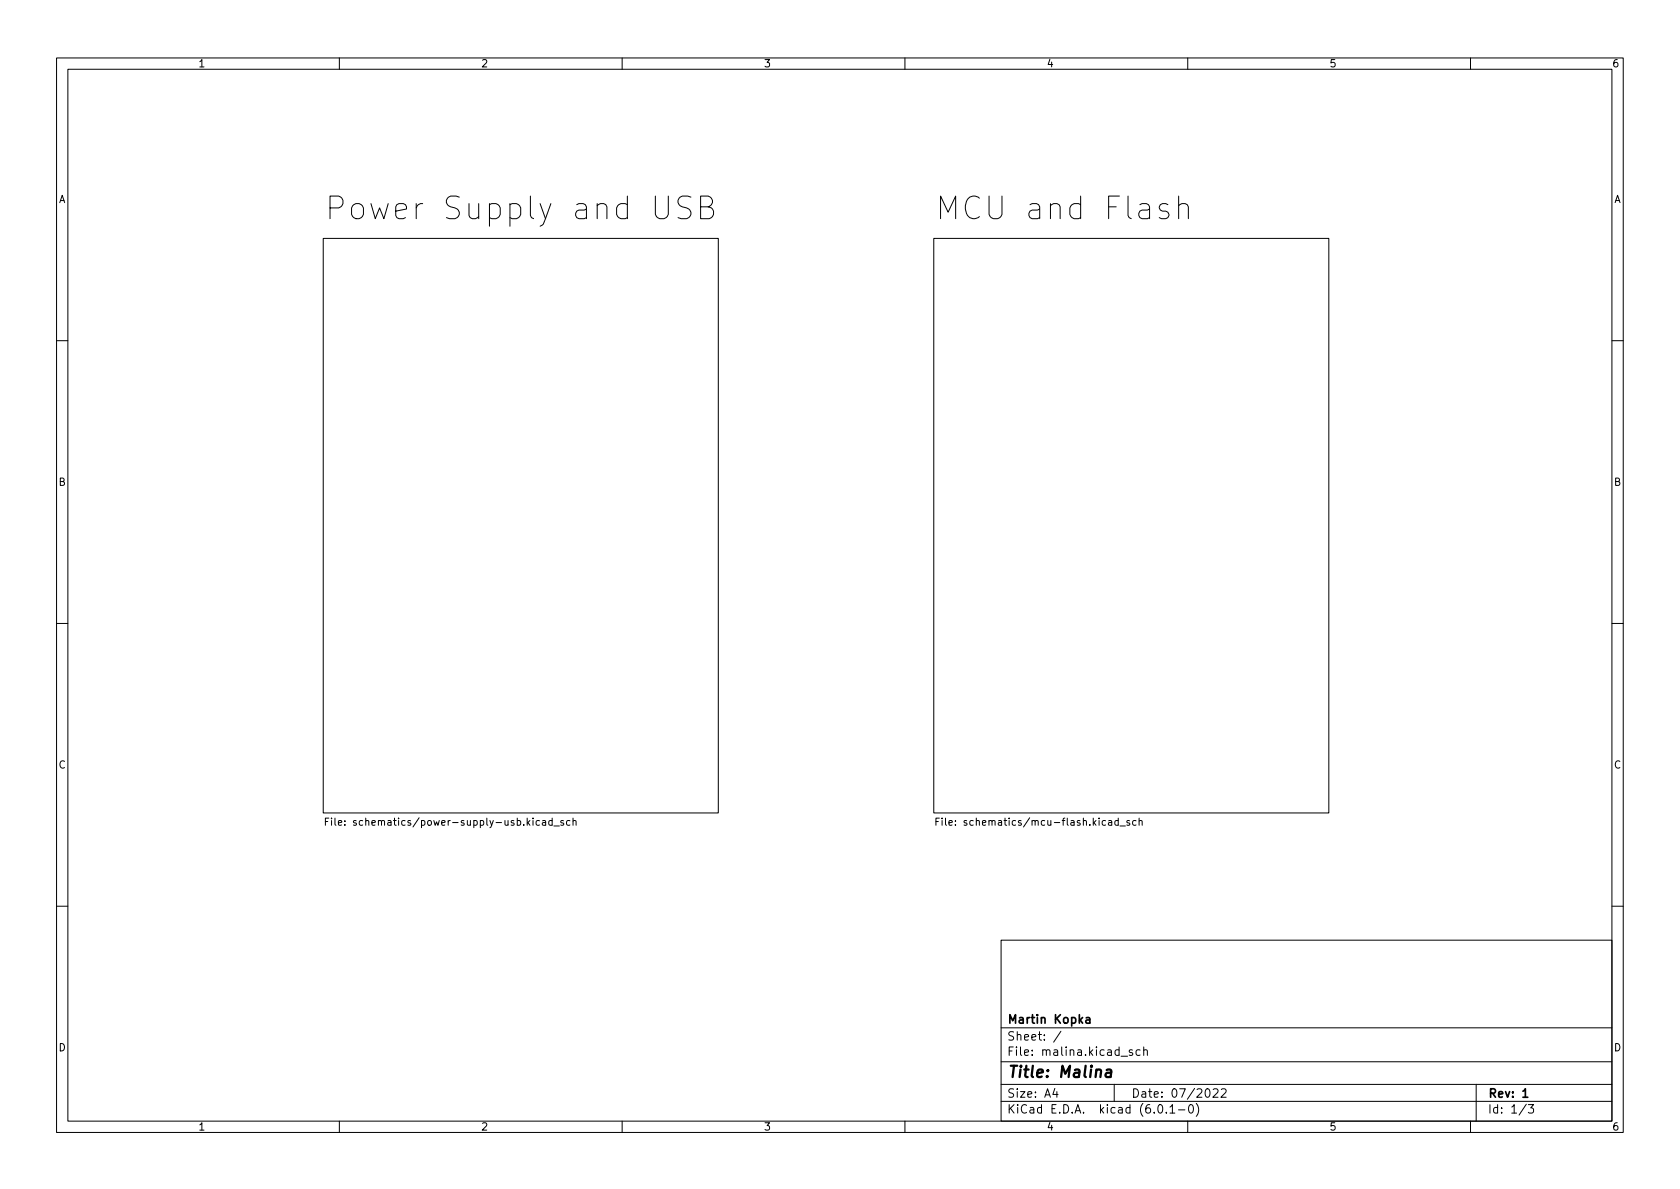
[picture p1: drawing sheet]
<svg xmlns="http://www.w3.org/2000/svg" width="297mm" height="210mm" viewBox="0 0 297 210" stroke-linecap="round" stroke-linejoin="round" font-family="sans-serif">
<g fill="none" stroke="#000" stroke-width=".18">
<path d="M10 10.2h277v190.1h-277zM12 12.2h273v186.1h-273zM60 10.2v2M110 10.2v2M160 10.2v2M210 10.2v2M260 10.2v2M58.4 36.8h1.5a1.09 1.09 0 0 0 .8-1.1 1.09 1.09 0 0 0-.8-1h-1.5v4M122.2 34.9l-.6-.2h-1a.97 .97 0 0 0-.7 .9 .97 .97 0 0 0 .7 1 1.46 1.46 0 0 1 1.6 .9 1.02 1.02 0 0 1-.8 1.2h-1l-.5-.2M123.9 36.6h1.3a.97 .97 0 0 0 .8-1 .97 .97 0 0 0-.8-.9h-1.3v4h1.5a1.07 1.07 0 0 0 .8-1.2 1.07 1.07 0 0 0-1-.9M166.3 38.7v-4l1.3 2.8 1.4-2.8v4M208.4 36.4a.99 .99 0 0 1 1.7 .2v2.1"/>
<path d="M208.4 34.7v4M57.1 42.2h69.9v101.6h-69.9zM165.1 42.2h69.8v101.6h-69.8zM10 60.2h2M285 60.2h2M10 110.2h2M285 110.2h2M57.5 145.3h.5M58.1 144.7h-.6v1.2M58.6 144.7v.1M58.6 145.1v.8M59.2 144.7v1.1l.2 .1"/>
<path d="M59.8 145.5l.6-.1v-.2l-.4-.1-.2 .2 .1 .6h.5M95.9 145.2h.5l.1 .7M96.5 145.4l-.4 .1-.2 .1 .2 .3h.4M97.6 145.2l-.3-.1-.3 .2 .1 .6h.5M97.6 144.7v1.2M97.9 146.1h1M99.6 145.2l-.3-.1-.2 .2 .1 .2 .4 .1v.3h-.5M100.8 145.2l-.4-.1-.2 .2 .1 .6h.5M101.3 145.2l.2-.1 .3 .1 .1 .7M101.3 144.7v1.2M165.5 145.3h.4M166.1 144.7h-.6v1.2"/>
<path d="M166.6 144.7v.1M166.6 145.1v.8M167.2 144.7v1.1l.2 .1M197.7 145.2l-.3-.1-.3 .2 .1 .6h.5M197.7 144.7v1.2M198 146.1h1M199.7 145.2l-.3-.1-.2 .2 .1 .2 .4 .1v.3h-.5M200.9 145.2l-.4-.1-.2 .2 .1 .6h.5M201.4 145.2l.2-.1 .3 .1v.7M201.4 144.7v1.2M10 160.2h2M177 166.3h108v32h-108z"/>
<path d="M285 160.2h2M60 198.3v2M110 198.3v2M160 198.3v2M177 194.8h108M177 191.8h108M177 187.8h108M177 181.8h108M186.5 192.5l-.4 1h1M186.9 193v1M187.6 182.4l-1.3 1.9M197 191.8v3"/>
<path d="M198.2 186.8h1.2M200.2 185.7l-.3-.1-.3 .2 .1 .3 .5 .1v.4h-.6M201.6 185.7l-.5-.1-.2 .3v.4l.1 .3h.6M202.2 185.8l.2-.2 .4 .1 .1 .9M202.2 185.1v1.5M204.9 195.4l.2-.1a.81 .81 0 0 1 .6 .7 .81 .81 0 0 1-.3 .8h-.2a.81 .81 0 0 1-.6-.6 .81 .81 0 0 1 .3-.8zM206.2 196.7v.1M206.9 195.8l.4-.5v1.5M206.9 196.8h.8M208.4 196.3h1.1M210 198.3v2M210.4 195.4l.1-.1a.81 .81 0 0 1 .6 .7 .81 .81 0 0 1-.3 .8h-.2a.81 .81 0 0 1-.5-.6 .81 .81 0 0 1 .3-.8z"/>
<path d="M211.5 195.1a1.72 1.72 0 0 1 0 2.3M213.3 192.6l.1-.1a.81 .81 0 0 1 .6 .7 .81 .81 0 0 1-.3 .8h-.1a.81 .81 0 0 1-.6-.6 .81 .81 0 0 1 .3-.8zM214.5 192.7l.6-.2 .2 .2 .1 .3-1 1h1M215.9 192.7l.6-.2 .2 .2 .1 .3-.9 1h.9M260 198.3v2M261 191.8v6.5M269.9 195.3l-1.3 1.9M270.2 195.3h1l-.6 .6 .5 .1v.7l-.2 .1h-.5l-.2-.1"/>
</g>
<path d="M192.1 180h.5l.1 .9M192.7 180.3l-.5 .1a.29 .29 0 0 0-.2 .2 .29 .29 0 0 0 .2 .3h.5M269.3 193l.4-.5v1.5M269.3 194h.8" fill="none" stroke="#000" stroke-width=".3"/>
<path d="M195.7 189.2l.2-.1 .5 .1v1.3M196.5 189.6l-.7 .1a.4 .4 0 0 0-.3 .3 .4 .4 0 0 0 .2 .5l.7-.1" fill="none" stroke="#000" stroke-width=".4"/>
<g font-size="5.6">
<text x="61.4" y="38.9">Power Supply and USB</text>
<text x="168.1" y="38.9">MCU and Flash</text>
</g>
<text font-size="2.8" x="178" y="190.6">Title: Malina</text>
<g font-size="2.1">
<text x="178" y="184">Sheet: /</text>
<text x="178" y="181">Martin Kopka</text>
<text x="178" y="186.7">File: malina.kicad_sch</text>
<text x="178" y="196.9">KiCad E.D.A. kicad (6.0.1-0)</text>
<text x="178" y="194.1">Size: A4</text>
<text x="200" y="194.1">Date: 07/2022</text>
<text x="263" y="194.1">Rev: 1</text>
<text x="263" y="196.9">Id: 1/3</text>
</g>
<g font-size="1.8">
<text x="35" y="11.9">1</text>
<text x="85" y="11.9">2</text>
<text x="135" y="11.9">3</text>
<text x="185" y="11.9">4</text>
<text x="235" y="11.9">5</text>
<text x="285" y="11.9">6</text>
<text x="10.3" y="35.9">A</text>
<text x="285.3" y="35.9">A</text>
<text x="10.3" y="85.9">B</text>
<text x="285.3" y="85.9">B</text>
<text x="10.3" y="135.9">C</text>
<text x="285.3" y="135.9">C</text>
<text x="60.4" y="146">File: schematics/power-supply-usb.kicad_sch</text>
<text x="167.9" y="146">File: schematics/mcu-flash.kicad_sch</text>
<text x="10.3" y="185.9">D</text>
<text x="285.3" y="185.9">D</text>
<text x="35" y="199.9">1</text>
<text x="85" y="199.9">2</text>
<text x="135" y="199.9">3</text>
<text x="185" y="199.9">4</text>
<text x="235" y="199.9">5</text>
<text x="285" y="199.9">6</text>
</g>
</svg>
